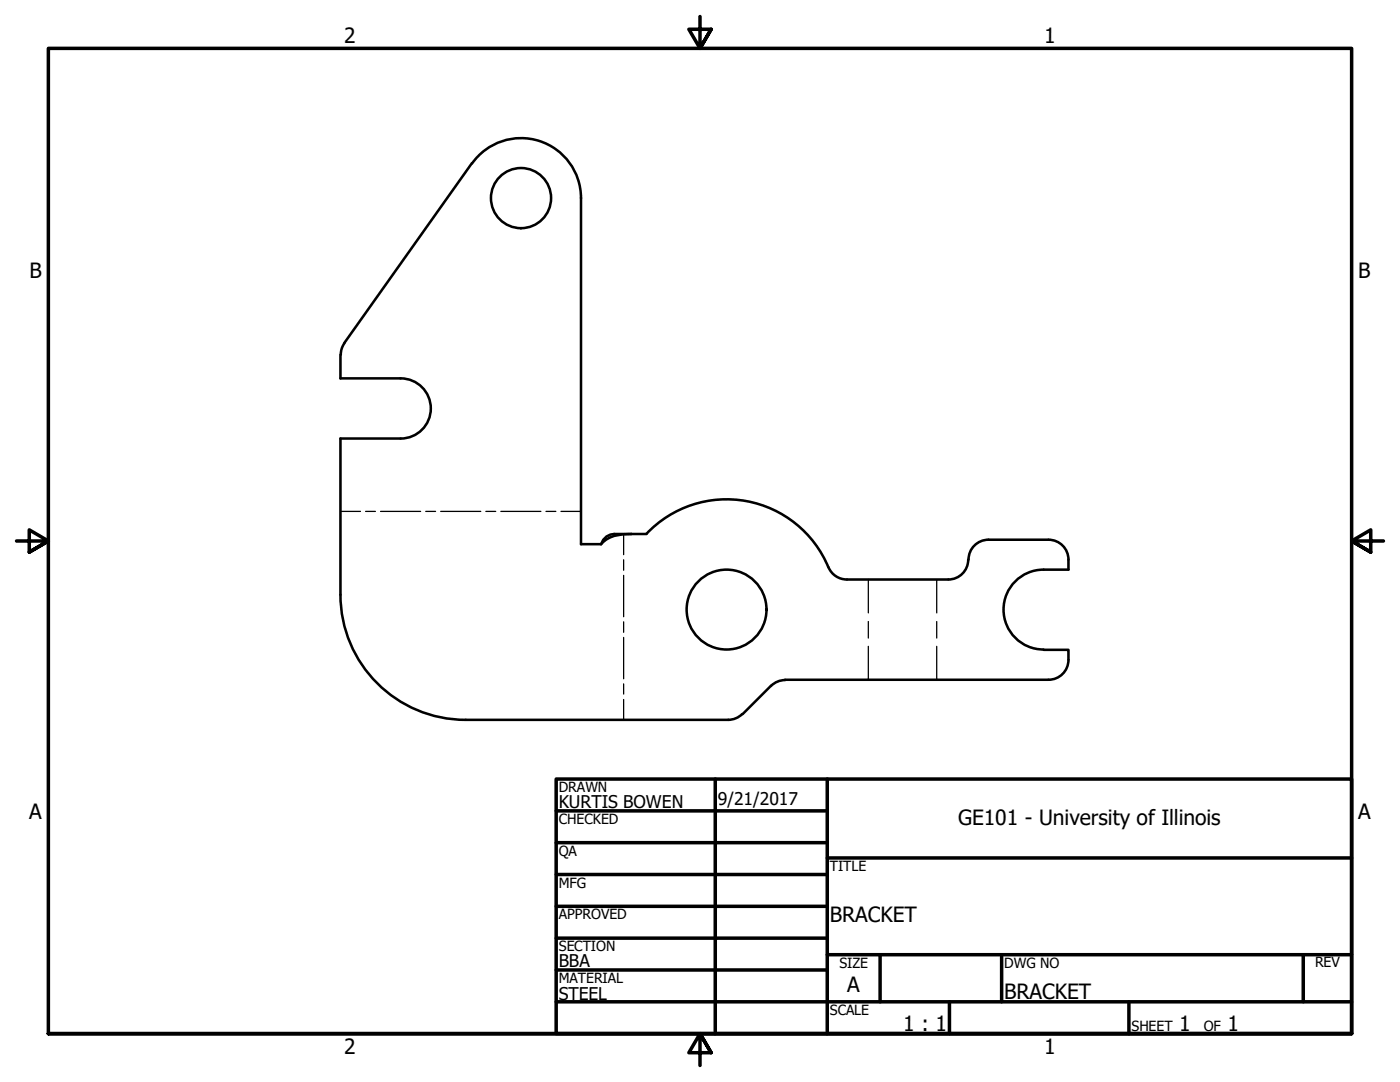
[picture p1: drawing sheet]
<svg xmlns="http://www.w3.org/2000/svg" width="279mm" height="216mm" viewBox="0 0 279 216" stroke-linecap="round" stroke-linejoin="round" font-family="sans-serif">
<!-- layer: Visible (ANSI) -->
<g fill="none" stroke="#000" stroke-width=".51">
<path d="M94.2 32.6l-25.5 35.9M94.2 32.6a12 12 0 0 1 13.4-4.5 12 12 0 0 1 8.4 11.4v69.1h4M67.9 70.8v4.7h12M68.7 68.5l-.4 .8-.3 1.5M80 75.5a6 6 0 0 1 6 6 6 6 0 0 1-6 6M79.9 87.5h-12v31.2M67.9 118.6a25 25 0 0 0 25.1 25h52.3l1.5-.3 1.3-.8M126 106.6a7.6 7.6 0 0 0-5.5 1.5l-.5 .5M129 106.5a22 22 0 0 1 36.3 6.7M129 106.6h-6.4a2.79 2.79 0 0 0-2.6 2M165.3 113.2a4 4 0 0 0 3.7 2.4M193.2 111.7a4 4 0 0 1-3.9 3.9h-20.3"/>
<path d="M197.2 107.7h12.1a4 4 0 0 1 3.9 4M197.3 107.7a4 4 0 0 0-4 4M208.2 113.7a8 8 0 0 0-7.9 7.9 8 8 0 0 0 7.9 8M213.2 111.6v2.1h-4.9M156.7 135.7l-1 .1-1.4 .7-6.1 6M208.3 129.7h4.9v1.9M213.2 131.7a4 4 0 0 1-3.9 3.9h-52.6"/>
<circle cx="104" cy="39.5" r="6"/>
<circle cx="145" cy="121.6" r="8"/>
</g>
<!-- layer: Bend Centerline (ANSI) -->
<g fill="none" stroke="#000" stroke-width=".25">
<path d="M67.9 102h4M73 102h1.9M75.9 102h8M85 102h1.9M87.9 102h8M97 102h1.9M99.9 102h8M109 102h1.9M112 102h4M124.5 106.6v4.1M124.5 111.7v2.1M124.5 114.8v8.3"/>
<path d="M173.3 115.6v6.7M186.9 115.6v6.7M124.5 124.1v2.1M124.5 127.2v8.2M124.5 136.5v2M124.5 139.6v4M173.3 124v3.3M173.3 129v6.6M186.9 124v3.3M186.9 129v6.6"/>
</g>
<!-- layer: Border (ANSI) -->
<g fill="none" stroke="#000" stroke-width=".7">
<path d="M139.7 3.3v6.4l-2.2-3.9h4.4l-2.2 3.9 2.2-3.9M3.3 107.9h6.4l-3.9-2.2v4.5l3.9-2.3-3.9 2.3M276.1 107.9h-6.4l3.9-2.2v4.5l-3.9-2.3 3.9 2.3M111 155.4h158.7v50.8h-158.7zM142.7 155.4v50.8M165.1 155.4v50.8M111 161.8h54.1M111 168.1h54.1M111 174.5h54.1M165.1 171.2h104.6M111 180.8h54.1M111 187.2h54.1"/>
<path d="M111 193.5h54.1M111 199.9h158.7M165.1 190.5h104.6M175.6 190.5v9.4M189.5 199.9v6.3M199.9 190.5v9.4M225.3 199.9v6.3M260.1 190.5v9.4M9.7 206.2v-196.5h260v196.5h-260h260M141.9 210.1l-2.2-3.9 2.2 3.9h-4.4l2.2-3.9v6.4"/>
</g>
<g font-size="4.2">
<text x="68.7" y="8.6">2</text>
<text x="208.4" y="8.6">1</text>
<text x="5.9" y="55.5">B</text>
<text x="271.1" y="55.5">B</text>
<text x="5.8" y="163.4">A</text>
<text x="191.2" y="164.5">GE101 - University of Illinois</text>
<text x="271" y="163.4">A</text>
<text x="165.6" y="183.9">BRACKET</text>
<text x="169.1" y="198">A</text>
<text x="200.4" y="199.3">BRACKET</text>
<text x="180.3" y="205.7">1 : 1</text>
<text x="235.3" y="205.7">1</text>
<text x="245" y="205.7">1</text>
<text x="68.7" y="210.3">2</text>
<text x="208.4" y="210.3">1</text>
</g>
<g font-size="3.5">
<text x="111.5" y="161.2">KURTIS BOWEN</text>
<text x="143.3" y="160.7">9/21/2017</text>
<text x="111.5" y="193">BBA</text>
<text x="111.5" y="199.5">STEEL</text>
</g>
<g font-size="2.8">
<text x="111.5" y="158">DRAWN</text>
<text x="111.5" y="164.4">CHECKED</text>
<text x="111.5" y="170.8">QA</text>
<text x="165.6" y="173.7">TITLE</text>
<text x="111.5" y="177.1">MFG</text>
<text x="111.5" y="183.5">APPROVED</text>
<text x="111.5" y="189.7">SECTION</text>
<text x="111.5" y="196.2">MATERIAL</text>
<text x="167.5" y="193.1">SIZE</text>
<text x="200.4" y="193.1">DWG NO</text>
<text x="262.4" y="193">REV</text>
<text x="165.6" y="202.5">SCALE</text>
<text x="225.8" y="205.7">SHEET</text>
<text x="240.2" y="205.7">OF</text>
</g>
</svg>
